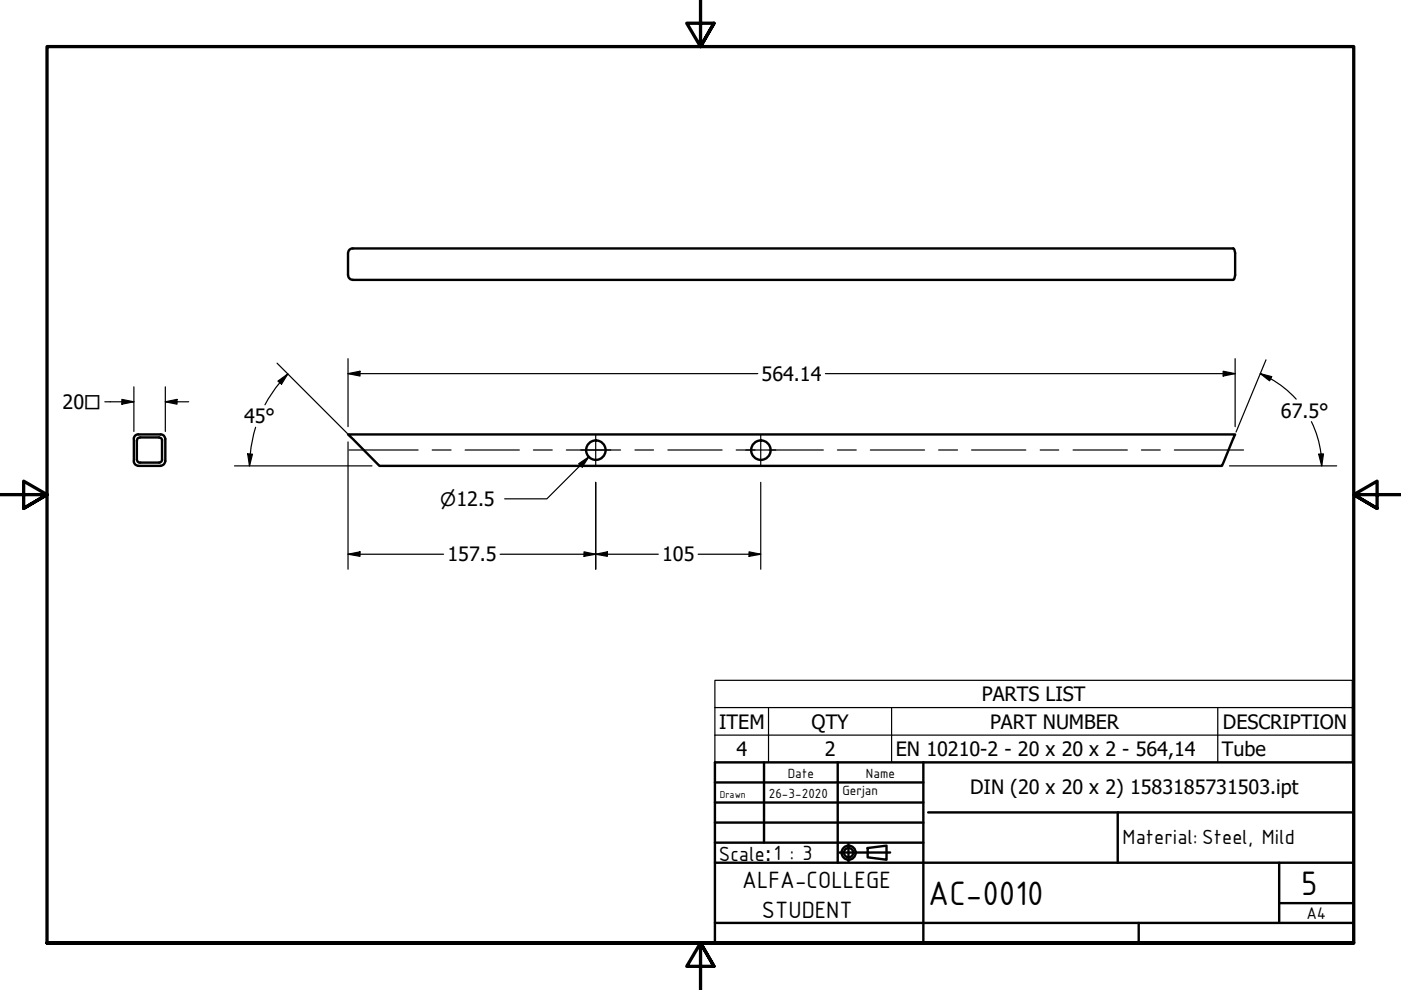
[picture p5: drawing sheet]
<svg xmlns="http://www.w3.org/2000/svg" width="297mm" height="210mm" viewBox="0 0 297 210" stroke-linecap="round" stroke-linejoin="round" font-family="sans-serif">
<!-- layer: Visible (ANSI) -->
<g fill="none" stroke="#000" stroke-width=".51">
<path d="M74.1 52.9l.4-.2h187.1l.3 .9v4.7l-.2 .9-.3 .1h-186.6l-.7-.3-.3-.7v-4.7zM28.6 92.4l.5-.3h5.2l.4 .3 .4 .7v4.7l-.4 .7-.7 .3h-4.7l-.7-.3-.2-.5v-5.2zM29.1 93l.6-.3h4l.4 .2 .3 .3v4.4l-.2 .2-.3 .3h-4.4l-.2-.1-.3-.6v-4zM73.8 92.1h188.1l-2.8 6.7h-178.6z"/>
<circle cx="126.3" cy="95.4" r="2.06"/>
<circle cx="161.3" cy="95.4" r="2.06"/>
</g>
<!-- layer: Symbol (ANSI) -->
<path d="M122.7 98.3l2.1-1.4-1.4 2.1zM124.8 96.9l-8.8 8.9h-9M151.6 150v-5.8h135.1v5.8M151.6 150h135.1v5.9M151.6 150v11.6h135.1v-5.7M151.6 155.9h135.1M162.9 150v11.6M189 150v11.6M258.2 150v11.6" fill="none" stroke="#000" stroke-width=".25"/>
<!-- layer: Border (ISO) -->
<path d="M148.5 -.1v10l-2.9-5h5.8l-2.9 5 2.9-5M0 104.9h10l-5-2.9v5.8l5-2.9-5 2.9M297 104.9h-10l5-2.9v5.8l-5-2.9 5 2.9M10 199.9v-190h277v190h-277h277M151.4 204.9l-2.9-5 2.9 5h-5.8l2.9-5v10" fill="none" stroke="#000" stroke-width=".7"/>
<!-- layer: Title (ANSI) -->
<path d="M196.8 172.2h90.2M237 172.2v10.7" fill="none" stroke="#000" stroke-width=".51"/>
<!-- layer: Title (ISO) -->
<g fill="none" stroke="#000" stroke-width=".51">
<path d="M151.6 161.6h135.4v38.3h-135.4zM151.6 165.9h44.2M151.6 170.2h44.2M151.6 174.4h44.2M151.6 178.7h44.2M162 161.6v17.1M177.6 161.6v21.3M179.9 178.9v3.8M184 179.8l4-.5v3l-4-.5zM195.8 161.6v38.3M151.6 195.7h135.4M151.6 182.9h135.4"/>
<path d="M178 180.8h10.7M241.4 195.7v4.2M271.2 191.5h15.8M271.2 182.9v12.8"/>
<circle cx="179.9" cy="180.8" r="1.49"/>
<circle cx="179.9" cy="180.8" r=".98"/>
</g>
<!-- layer: Center Mark (ANSI) -->
<path d="M123.1 95.4h6.4M126.3 92.2v6.4M158.1 95.4h6.4M161.3 92.2v6.4" fill="none" stroke="#000" stroke-width=".25"/>
<!-- layer: Centerline (ANSI) -->
<g fill="none" stroke="#000" stroke-width=".25">
<path d="M74 95.4h14.6M91.6 95.4h4M98.6 95.4h11.5M113.1 95.4h4M120.1 95.4h11.5M134.6 95.4h4M141.6 95.4h11.5M156.1 95.4h4M163.1 95.4h11.5M177.5 95.4h4M184.5 95.4h11.5M199 95.4h4"/>
<path d="M206 95.4h11.5M220.5 95.4h4M227.5 95.4h11.5M242 95.4h4M249 95.4h14.7"/>
</g>
<!-- layer: Dimension (ANSI) -->
<g fill="none" stroke="#000" stroke-width=".25">
<path d="M58.7 77l15 14.9M61 79.3l-2.5 2.9-2.3 3.6M73.8 79.2l2.5-.5v1zM73.8 79.2h86.9M73.8 76v14.5M175 79.2h86.9M259.3 78.7l2.6 .5-2.6 .5zM261.9 76v14.5M267.2 79.2l2.4 .7-.4 .8zM267.2 79.2l2.2 1.1M268.4 76.3l-6.3 15.3M22.2 85.2h6.2"/>
<path d="M25.8 84.7l2.6 .5-2.6 .5zM28.4 82v9.5M35.1 85.2l2.4-.5v1zM35.1 85.2h4.9M35.1 82v9.5M49.7 98.8h29.2M52.5 96.2l1 .1-.6 2.5zM53 96.2l-.1 2.6M54.2 90.6l-.7 2.8-.4 2.8M58.9 80.8l2.1-1.5-1.3 2.1zM73.8 93.7v27M260.7 98.8h22.7"/>
<path d="M269.4 80.3a21.1 21.1 0 0 1 5.4 4.3M278 89.4a21.1 21.1 0 0 1 2.1 6.9l.1 2.5M279.6 96.3l1-.1-.4 2.6zM73.8 117.5l2.5-.5v1zM73.8 117.5h20.2M106 117.5h33.6M123.8 117l2.5 .5-2.5 .5zM126.3 117.5l2.5-.5v1zM126.3 102.3v18.4M148 117.5h13.3M158.8 117l2.5 .5-2.5 .5zM161.3 102.3v18.4"/>
</g>
<g fill="#000">
<path d="M73.8 79.2l2.5-.5v1z" fill-rule="evenodd"/>
<path d="M259.3 78.7l2.6 .5-2.6 .5z" fill-rule="evenodd"/>
<path d="M267.2 79.2l2.4 .7-.4 .8z" fill-rule="evenodd"/>
<path d="M25.8 84.7l2.6 .5-2.6 .5z" fill-rule="evenodd"/>
<path d="M35.1 85.2l2.4-.5v1z" fill-rule="evenodd"/>
<path d="M52.5 96.2l1 .1-.6 2.5z" fill-rule="evenodd"/>
<path d="M58.9 80.8l2.1-1.5-1.3 2.1z" fill-rule="evenodd"/>
<path d="M279.6 96.3l1-.1-.4 2.6z" fill-rule="evenodd"/>
<path d="M73.8 117.5l2.5-.5v1z" fill-rule="evenodd"/>
<path d="M123.8 117l2.5 .5-2.5 .5z" fill-rule="evenodd"/>
<path d="M126.3 117.5l2.5-.5v1z" fill-rule="evenodd"/>
<path d="M158.8 117l2.5 .5-2.5 .5z" fill-rule="evenodd"/>
</g>
<!-- layer: Symbol (ANSI) -->
<path d="M122.7 98.3l2.1-1.4-1.4 2.1z" fill-rule="evenodd" fill="#000"/>
<g font-size="7.7">
<text x="196.8" y="191.8">AC-0010</text>
<text x="275.8" y="189.7">5</text>
</g>
<g font-size="5.4">
<text x="157.4" y="188.4">ALFA-COLLEGE</text>
<text x="161.5" y="194.6">STUDENT</text>
</g>
<g font-size="4.7">
<text x="238" y="179">Material: Steel, Mild</text>
<text x="152.4" y="182.5">Scale</text>
</g>
<g font-size="4.2">
<text x="161.5" y="80.7">564.14</text>
<text x="13.3" y="86.7">20□</text>
<text x="51.8" y="89.7">45°</text>
<text x="271.6" y="88.6">67.5°</text>
<text x="94.9" y="119">157.5</text>
<text x="140.4" y="119">105</text>
<text x="208.2" y="148.7">PARTS LIST</text>
<text x="152.5" y="154.5">ITEM</text>
<text x="172.1" y="154.5">QTY</text>
<text x="209.9" y="154.5">PART NUMBER</text>
<text x="259.3" y="154.5">DESCRIPTION</text>
<text x="156.1" y="160.2">4</text>
<text x="174.9" y="160.3">2</text>
<text x="189.9" y="160.3">EN 10210-2 - 20 x 20 x 2 - 564,14</text>
<text x="259.1" y="160.4">Tube</text>
<text x="205.7" y="168.4">DIN (20 x 20 x 2) 1583185731503.ipt</text>
<text x="162.2" y="182.5">:1 : 3</text>
</g>
<g font-size="3.9">
<text x="93.3" y="107.3">⌀12.5</text>
<text x="277" y="194.9">A4</text>
</g>
<g font-size="3">
<text x="167" y="164.9">Date</text>
<text x="183.6" y="164.9">Name</text>
<text x="163" y="169.1">26-3-2020</text>
<text x="178.6" y="168.6">Gerjan</text>
</g>
<text font-size="2.3" x="152.6" y="169.1">Drawn</text>
</svg>
